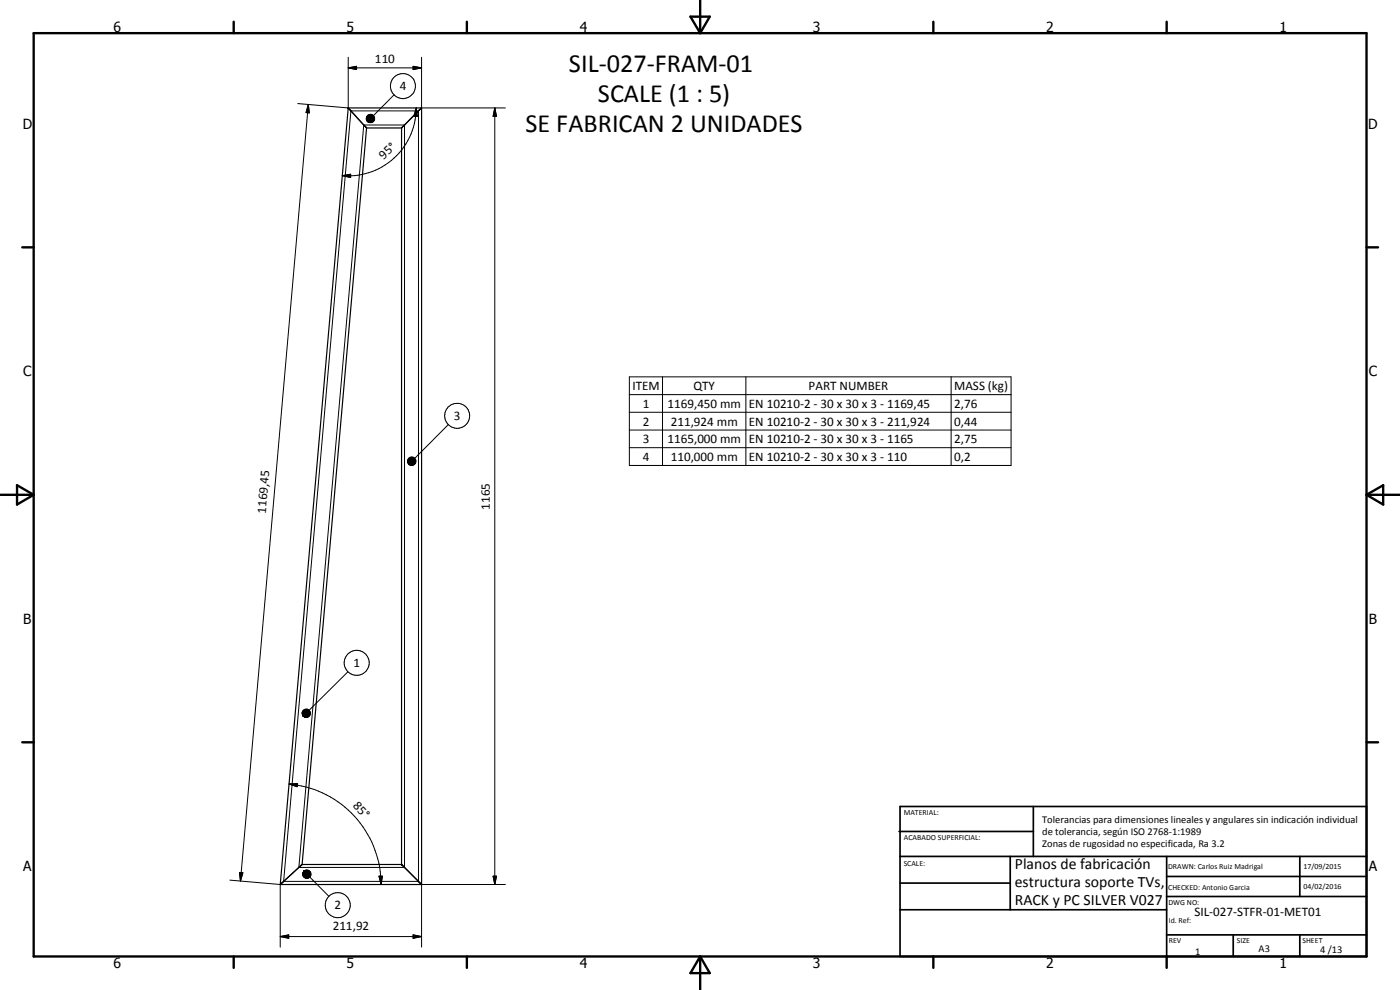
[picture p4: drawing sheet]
<svg xmlns="http://www.w3.org/2000/svg" width="420mm" height="297mm" viewBox="0 0 420 297" stroke-linecap="round" stroke-linejoin="round" font-family="sans-serif">
<path d="M104.5 32.4l5.5 6M104.5 32.4l-20.4 233M104.5 32.4h22M110 38.4l-19.3 221M110 38.4h10.5M126.5 32.4l-6 6v221M126.5 32.4v233M90.6 259.4l-6.5 6M90.6 259.4h29.9M120.5 259.4l6 6M84.1 265.4h42.4" fill="none" stroke="#000" stroke-width=".35"/>
<g fill="#000">
<circle cx="104.5" cy="32.4" r=".18"/>
<circle cx="120.5" cy="259.4" r=".18"/>
</g>
<g fill="none" stroke="#000" stroke-width=".3">
<path d="M104.5 17.2v15.2l-15.1-1.3M124 19.9l2.5 .5-2.5 .5zM126.5 17.2v15.2h25.2M92.5 31.4l.3 2.5-.9-.1zM92.5 31.4l-20.3 232.9M104.5 20.4l2.5-.5v1zM104.5 20.4h22M105.3 33.3h20.3v231.2h-40.5zM109.2 37.5h12.2v222.8h-31.7zM109.9 35.4l.4 1zM109.9 35.7l.4 .7zM110 35.2l.3 1.2z"/>
<path d="M110 36l.3 .4zM110.1 34.9l.2 1.5zM110.1 36.2l.2 .2zM110.3 34.7l.1-.2-.1 1.9zM110.3 34.7v1.7l-.2-1.5zM110.3 36.4l.5 .3zM110.3 36.4l.7 .4zM110.3 36.4l1 .4zM110.3 36.4l1.3 .3zM110.3 36.4l1.5 .2-.2 .1zM110.3 36.4l1.7 .1zM110.3 36.4l1.9-.1-.2 .2z"/>
<path d="M110.3 36.4l2-.3-.1 .2zM110.3 36.4l2.1-.6-.1 .3zM110.3 36.4l2.1-.9v.3zM110.3 36.4l2.1-1.1v.2zM110.3 36.4l2-1.4 .1 .3zM110.3 36.4l1.9-1.6 .1 .2zM110.4 34.5l.3-.1-.4 2zM110.7 34.4l.2-.1-.6 2.1zM110.9 34.3h.3l-.9 2.1zM111.2 34.3h.3l-1.2 2.1zM111.5 34.3l.2 .1-1.4 2zM111.7 34.4l.3 .2-1.7 1.8z"/>
<path d="M112 34.6l.2 .2-1.9 1.6zM118.3 28.4l-6.2 6.3M124.9 32.4l.4 2.5-1.1-.1zM124.9 32.4a20.5 20.5 0 0 1-22.2 20.3M148.5 32.4l.5 2.5h-1zM148.5 32.4v233M102.7 52.7l2.5-.4v1zM188.9 113.1h114.5v26.6h-114.5zM188.9 118.4h114.5M198.8 113.1v26.6M223.8 113.1v26.6M285.4 113.1v26.6"/>
<path d="M122.3 138.3l.4 .9zM122.3 138.6l.4 .6zM122.4 138l.3 1.2zM122.4 138.8l.3 .4zM122.5 137.8l.2 1.4-.3-1.2zM122.5 139.1l.2 .1zM122.6 137.5l.2-.1-.1 1.8zM122.6 137.5l.1 1.7zM122.7 139.2l.4 .4zM122.7 139.2l.7 .4zM122.7 139.2l1 .4zM122.7 139.2l1.2 .4z"/>
<path d="M122.7 139.2l1.5 .2-.3 .2zM122.7 139.2l1.7 .1zM122.7 139.2l1.9-.1-.2 .2zM122.7 139.2l2-.3-.1 .2zM122.7 139.2l2.1-.6-.1 .3zM122.7 139.2l2.1-.9v.3zM122.7 139.2l2.1-1.1v.2zM122.7 139.2l2-1.4 .1 .3zM122.7 139.2l1.8-1.6 .2 .2zM122.8 137.4l.3-.2-.4 2zM123.1 137.2h.2l-.6 2zM123.3 137.2l.3-.1-.9 2.1z"/>
<path d="M123.6 137.1l.3 .1-1.2 2zM123.9 137.2h.3l-1.5 2zM124.2 137.2l.2 .2-1.7 1.8zM124.4 137.4l.1 .2-1.8 1.6zM134.6 127.4l-10.1 10.1M188.9 123.7h114.5M188.9 129h114.5M188.9 134.3h114.5M90.7 213.9l.3 1zM90.7 213.7l.3 1.2zM90.7 214.2l.3 .7zM90.8 214.4l.2 .5z"/>
<path d="M90.8 213.4l.2 1.5-.3-1.2zM90.9 214.7l.1 .2zM91 213.1l.2-.1-.2 1.9zM91 213.1v1.8l-.2-1.5zM91 214.9l.5 .3zM91 214.9l.8 .4zM91 214.9l1 .4zM91 214.9l1.3 .3zM91 214.9l1.5 .2zM91 214.9h1.7l-.2 .2zM91 214.9l1.9-.1-.2 .1zM91 214.9l2.1-.4-.2 .3z"/>
<path d="M91 214.9l2.2-.7-.1 .3zM91 214.9l2.2-.9v.2zM91 214.9l2.1-1.2 .1 .3zM91 214.9l2-1.5 .1 .3zM91 214.9l1.9-1.7 .1 .2zM91.2 213l.2-.1-.4 2zM91.4 212.9l.3-.1-.7 2.1zM91.7 212.8h.3l-1 2.1zM92 212.8h.2l-1.2 2.1zM92.2 212.8l.3 .1-1.5 2zM92.5 212.9l.2 .1-1.7 1.9zM92.7 213l.2 .2-1.9 1.7z"/>
<path d="M104.4 201.5l-11.6 11.6M86.8 235.2l2.5-.1-.1 1zM86.8 235.2a30.3 30.3 0 0 1 27.6 30.2M69 264.1l15.1 1.3v18.8M71.9 261.8l1 .1-.7 2.4zM91.2 261.4l-.3 .5zM91.2 261.4l-.4 .7zM91.2 261.4l-.4 1zM91.2 261.4l-.3 1.3zM91.2 261.4l-.2 1.5-.1-.2zM91.2 261.4v1.7l-.2-.2zM91.2 261.4l.1 1.9-.1-.2z"/>
<path d="M91.2 261.4l.4 2-.3-.1zM91.2 261.4l.7 2.1-.3-.1zM91.2 261.4l.9 2.2-.2-.1zM91.2 261.4l1.2 2.1-.3 .1zM91.2 261.4l1.5 2-.3 .1zM91.2 261.4l1.7 1.9-.2 .1zM91.2 261.4l1.8 1.7-.1 .2zM91.2 261.4l2 1.5-.2 .2zM91.2 261.4l2.1 1.2-.1 .3zM91.2 261.4l2.1 .9v.3zM91.2 261.4l2.1 .6v.3zM91.2 261.4l2 .4 .1 .2z"/>
<path d="M91.2 261.4l1.9 .2 .1 .2zM91.2 261.4h1.7l.2 .2zM91.2 261.4h1.7zM91.2 261.4l1.3-.3 .2 .1zM91.2 261.4l1.3-.3zM91.2 261.4l1-.3zM91.2 261.4l.7-.3zM91.2 261.4l.4-.2zM91.2 261.4l.2-.2zM93 263.2l5.7 5.7M113.7 262.9h1.1l-.4 2.5zM148 262.9h1l-.5 2.5z"/>
<path d="M151.7 265.4h-25.2v18.8M84.1 281l2.5-.5v1zM84.1 281h42.4M124 280.5l2.5 .5-2.5 .5z"/>
<circle cx="120.9" cy="25.8" r="3.8"/>
<circle cx="137.2" cy="124.7" r="3.7"/>
<circle cx="107.1" cy="198.9" r="3.7"/>
<circle cx="101.4" cy="271.6" r="3.8"/>
</g>
<g fill="none" stroke="#000" stroke-width=".71">
<path d="M10.1 9.9h400v277.1h-400zM70.1 6.5v3.4M140.1 6.5v3.4M207.2 5h5.8l-2.9 4.9zM210.1 0v9.9M280.1 6.5v3.4M350.1 6.5v3.4M6.7 74.2h3.4M410.1 74.2h3.5M.1 148.5h10M5.1 145.6l5 2.9-5 2.9zM410.1 148.5h10"/>
<path d="M410.1 148.5l5-2.9v5.8zM6.7 222.7h3.4M410.1 222.7h3.5M70.1 287v3.4M140.1 287v3.4M210.1 287v10M210.1 287l2.9 5h-5.8zM280.1 287v3.4M350.1 287v3.4"/>
</g>
<g fill="none" stroke="#000" stroke-width=".51">
<path d="M269.8 249.5h40.3M270.1 242h140v45h-140zM270.1 257h140M303.2 257v16M310.1 242v15M350.1 257v30M390.1 257v12M270.1 265h33.1M270.1 273h80M350.1 269h60M350.1 263h60M350.1 280.5h60"/>
<path d="M370.1 280.5v6.5M390.1 280.5v6.5"/>
</g>
<g fill="#000">
<path d="M104.5 20.4l2.5-.5v1zM92.5 31.4l.3 2.5-.9-.1zM110.3 36.4l.5 .3zM110.3 36.4l.7 .4zM110.3 36.4l1 .4zM110.3 36.4l1.3 .3zM110.3 36.4l1.5 .2-.2 .1zM110.3 36.4l1.7 .1zM110.3 36.4l1.9-.1-.2 .2zM110.3 36.4l2.1-.6-.1 .3zM110.3 36.4l2.1-.9v.3zM110.3 36.4l2.1-1.1v.2z"/>
<path d="M110.3 36.4l2-1.4 .1 .3zM110.3 36.4l1.9-1.6 .1 .2zM112 34.6l.2 .2-1.9 1.6zM111.7 34.4l.3 .2-1.7 1.8zM111.5 34.3l.2 .1-1.4 2zM111.2 34.3h.3l-1.2 2.1zM110.9 34.3h.3l-.9 2.1zM110.7 34.4l.2-.1-.6 2.1zM110.3 34.7l.1-.2-.1 1.9zM110.3 34.7v1.7l-.2-1.5zM110.1 34.9l.2 1.5zM110 35.2l.3 1.2z"/>
<path d="M109.9 35.4l.4 1zM109.9 35.7l.4 .7zM110 36l.3 .4zM110.1 36.2l.2 .2zM124 19.9l2.5 .5-2.5 .5zM124.9 32.4l.4 2.5-1.1-.1zM148.5 32.4l.5 2.5h-1zM102.7 52.7l2.5-.4v1zM122.7 139.2l.4 .4zM122.7 139.2l.7 .4zM122.7 139.2l1 .4zM122.7 139.2l1.2 .4z"/>
<path d="M122.7 139.2l1.5 .2-.3 .2zM122.7 139.2l1.7 .1zM122.7 139.2l1.9-.1-.2 .2zM122.7 139.2l2.1-.6-.1 .3zM122.7 139.2l2.1-.9v.3zM122.7 139.2l2.1-1.1v.2zM122.7 139.2l2-1.4 .1 .3zM122.7 139.2l1.8-1.6 .2 .2zM124.4 137.4l.1 .2-1.8 1.6zM124.2 137.2l.2 .2-1.7 1.8zM123.9 137.2h.3l-1.5 2zM123.6 137.1l.3 .1-1.2 2z"/>
<path d="M123.3 137.2l.3-.1-.9 2.1zM123.1 137.2h.2l-.6 2zM122.6 137.5l.2-.1-.1 1.8zM122.6 137.5l.1 1.7zM122.5 137.8l.2 1.4-.3-1.2zM122.4 138l.3 1.2zM122.3 138.3l.4 .9zM122.3 138.6l.4 .6zM122.4 138.8l.3 .4zM122.5 139.1l.2 .1zM91 214.9l.5 .3zM91 214.9l.8 .4z"/>
<path d="M91 214.9l1 .4zM91 214.9l1.3 .3zM91 214.9l1.5 .2zM91 214.9h1.7l-.2 .2zM91 214.9l1.9-.1-.2 .1zM91 214.9l2.2-.7-.1 .3zM91 214.9l2.2-.9v.2zM91 214.9l2.1-1.2 .1 .3zM91 214.9l2-1.5 .1 .3zM91 214.9l1.9-1.7 .1 .2zM92.7 213l.2 .2-1.9 1.7zM92.5 212.9l.2 .1-1.7 1.9z"/>
<path d="M92.2 212.8l.3 .1-1.5 2zM92 212.8h.2l-1.2 2.1zM91.7 212.8h.3l-1 2.1zM91.4 212.9l.3-.1-.7 2.1zM91 213.1l.2-.1-.2 1.9zM91 213.1v1.8l-.2-1.5zM90.8 213.4l.2 1.5-.3-1.2zM90.7 213.7l.3 1.2zM90.7 213.9l.3 1zM90.7 214.2l.3 .7zM90.8 214.4l.2 .5zM90.9 214.7l.1 .2z"/>
<path d="M86.8 235.2l2.5-.1-.1 1zM71.9 261.8l1 .1-.7 2.4zM91.2 261.4l-.3 .5zM91.2 261.4l-.4 .7zM91.2 261.4l-.4 1zM91.2 261.4l-.3 1.3zM91.2 261.4l-.2 1.5-.1-.2zM91.2 261.4v1.7l-.2-.2zM91.2 261.4l.1 1.9-.1-.2zM91.2 261.4l.7 2.1-.3-.1zM91.2 261.4l.9 2.2-.2-.1zM91.2 261.4l1.2 2.1-.3 .1z"/>
<path d="M91.2 261.4l1.5 2-.3 .1zM91.2 261.4l1.7 1.9-.2 .1zM91.2 261.4l1.8 1.7-.1 .2zM91.2 261.4l2 1.5-.2 .2zM91.2 261.4l2.1 1.2-.1 .3zM91.2 261.4l2.1 .9v.3zM91.2 261.4l2.1 .6v.3zM91.2 261.4l2 .4 .1 .2zM91.2 261.4h1.7l.2 .2zM91.2 261.4h1.7zM91.2 261.4l1.3-.3 .2 .1zM91.2 261.4l1.3-.3z"/>
<path d="M91.2 261.4l1-.3zM91.2 261.4l.7-.3zM91.2 261.4l.4-.2zM91.2 261.4l.2-.2zM113.7 262.9h1.1l-.4 2.5zM148 262.9h1l-.5 2.5zM84.1 281l2.5-.5v1zM124 280.5l2.5 .5-2.5 .5z"/>
</g>
<path d="M110.3 36.3h2M110.5 34.4v2M122.7 139h2M122.9 137.2v2M91 214.7h2.1M91.2 212.9v2M91.2 261.6h2M91.4 261.4v2" fill="none" stroke="#000" stroke-width=".38"/>
<g font-size="7.9">
<text x="170.8" y="21.5">SIL-027-FRAM-01</text>
<text x="179.4" y="30.5">SCALE (1 : 5)</text>
<text x="157.7" y="39.5">SE FABRICAN 2 UNIDADES</text>
</g>
<g font-size="4.7">
<text x="304.6" y="260.8">Planos de fabricación</text>
<text x="304.6" y="266.2">estructura soporte TVs,</text>
<text x="304.6" y="271.6">RACK y PC SILVER V027</text>
</g>
<g font-size="4.2">
<text x="34" y="9.6">6</text>
<text x="104" y="9.6">5</text>
<text x="174" y="9.6">4</text>
<text x="244" y="9.6">3</text>
<text x="314" y="9.6">2</text>
<text x="384" y="9.6">1</text>
<text x="6.8" y="38.7">D</text>
<text x="410.6" y="38.7">D</text>
<text x="7" y="112.9">C</text>
<text x="410.8" y="112.9">C</text>
<text x="7" y="187.1">B</text>
<text x="410.8" y="187.1">B</text>
<text x="7" y="261.4">A</text>
<text x="410.8" y="261.4">A</text>
<text x="34" y="290.4">6</text>
<text x="104" y="290.4">5</text>
<text x="174" y="290.4">4</text>
<text x="244" y="290.4">3</text>
<text x="314" y="290.4">2</text>
<text x="384" y="290.4">1</text>
</g>
<g font-size="3.9">
<text x="112.5" y="18.8">110</text>
<text x="120" y="27.1">4</text>
<text x="115.1" y="47.9" transform="rotate(-42 115.1 47.9)">95°</text>
<text x="189.8" y="117">ITEM</text>
<text x="208.1" y="117">QTY</text>
<text x="242.7" y="117">PART NUMBER</text>
<text x="286.3" y="117.1">MASS (kg)</text>
<text x="192.9" y="122.3">1</text>
<text x="200.3" y="122.3">1169,450 mm</text>
<text x="224.8" y="122.3">EN 10210-2 - 30 x 30 x 3 - 1169,45</text>
<text x="286.3" y="122.3">2,76</text>
<text x="136.2" y="126.1">3</text>
<text x="192.9" y="127.7">2</text>
<text x="201.3" y="127.7">211,924 mm</text>
<text x="224.8" y="127.7">EN 10210-2 - 30 x 30 x 3 - 211,924</text>
<text x="286.3" y="127.7">0,44</text>
<text x="192.9" y="133">3</text>
<text x="200.3" y="133">1165,000 mm</text>
<text x="224.8" y="133">EN 10210-2 - 30 x 30 x 3 - 1165</text>
<text x="286.3" y="133">2,75</text>
<text x="192.9" y="138.3">4</text>
<text x="201.3" y="138.3">110,000 mm</text>
<text x="224.8" y="138.3">EN 10210-2 - 30 x 30 x 3 - 110</text>
<text x="286.3" y="138.3">0,2</text>
<text x="79.7" y="154.1" transform="rotate(-85 79.7 154.1)">1169,45</text>
<text x="147" y="152.9" transform="rotate(-90 147 152.9)">1165</text>
<text x="106.1" y="200.2">1</text>
<text x="105.8" y="241.9" transform="rotate(48 105.8 241.9)">85°</text>
<text x="100.4" y="272.8">2</text>
<text x="358.5" y="275">SIL-027-STFR-01-MET01</text>
<text x="99.9" y="278.9">211,92</text>
</g>
<g font-size="3.1">
<text x="312.7" y="246.8">Tolerancias para dimensiones lineales y angulares sin indicación individual</text>
<text x="312.7" y="250.4">de tolerancia, según ISO 2768-1:1989</text>
<text x="312.7" y="254">Zonas de rugosidad no especificada, Ra 3.2</text>
<text x="358.7" y="286.5">1</text>
<text x="377.7" y="285.6">A3</text>
<text x="396.2" y="285.9">4 /13</text>
</g>
<g font-size="2.4">
<text x="271.2" y="244.4">MATERIAL:</text>
<text x="271.3" y="252">ACABADO SUPERFICIAL:</text>
<text x="271.2" y="259.7">SCALE:</text>
<text x="350.6" y="260.8">DRAWN: Carlos Ruiz Madrigal</text>
<text x="391.2" y="260.6">17/09/2015</text>
<text x="350.6" y="267">CHECKED: Antonio Garcia</text>
<text x="391.2" y="266.7">04/02/2016</text>
<text x="350.6" y="271.4">DWG NO:</text>
<text x="350.8" y="276.9">Id. Ref:</text>
<text x="350.8" y="282.8">REV</text>
<text x="371.2" y="282.9">SIZE</text>
<text x="390.9" y="282.9">SHEET</text>
</g>
</svg>
